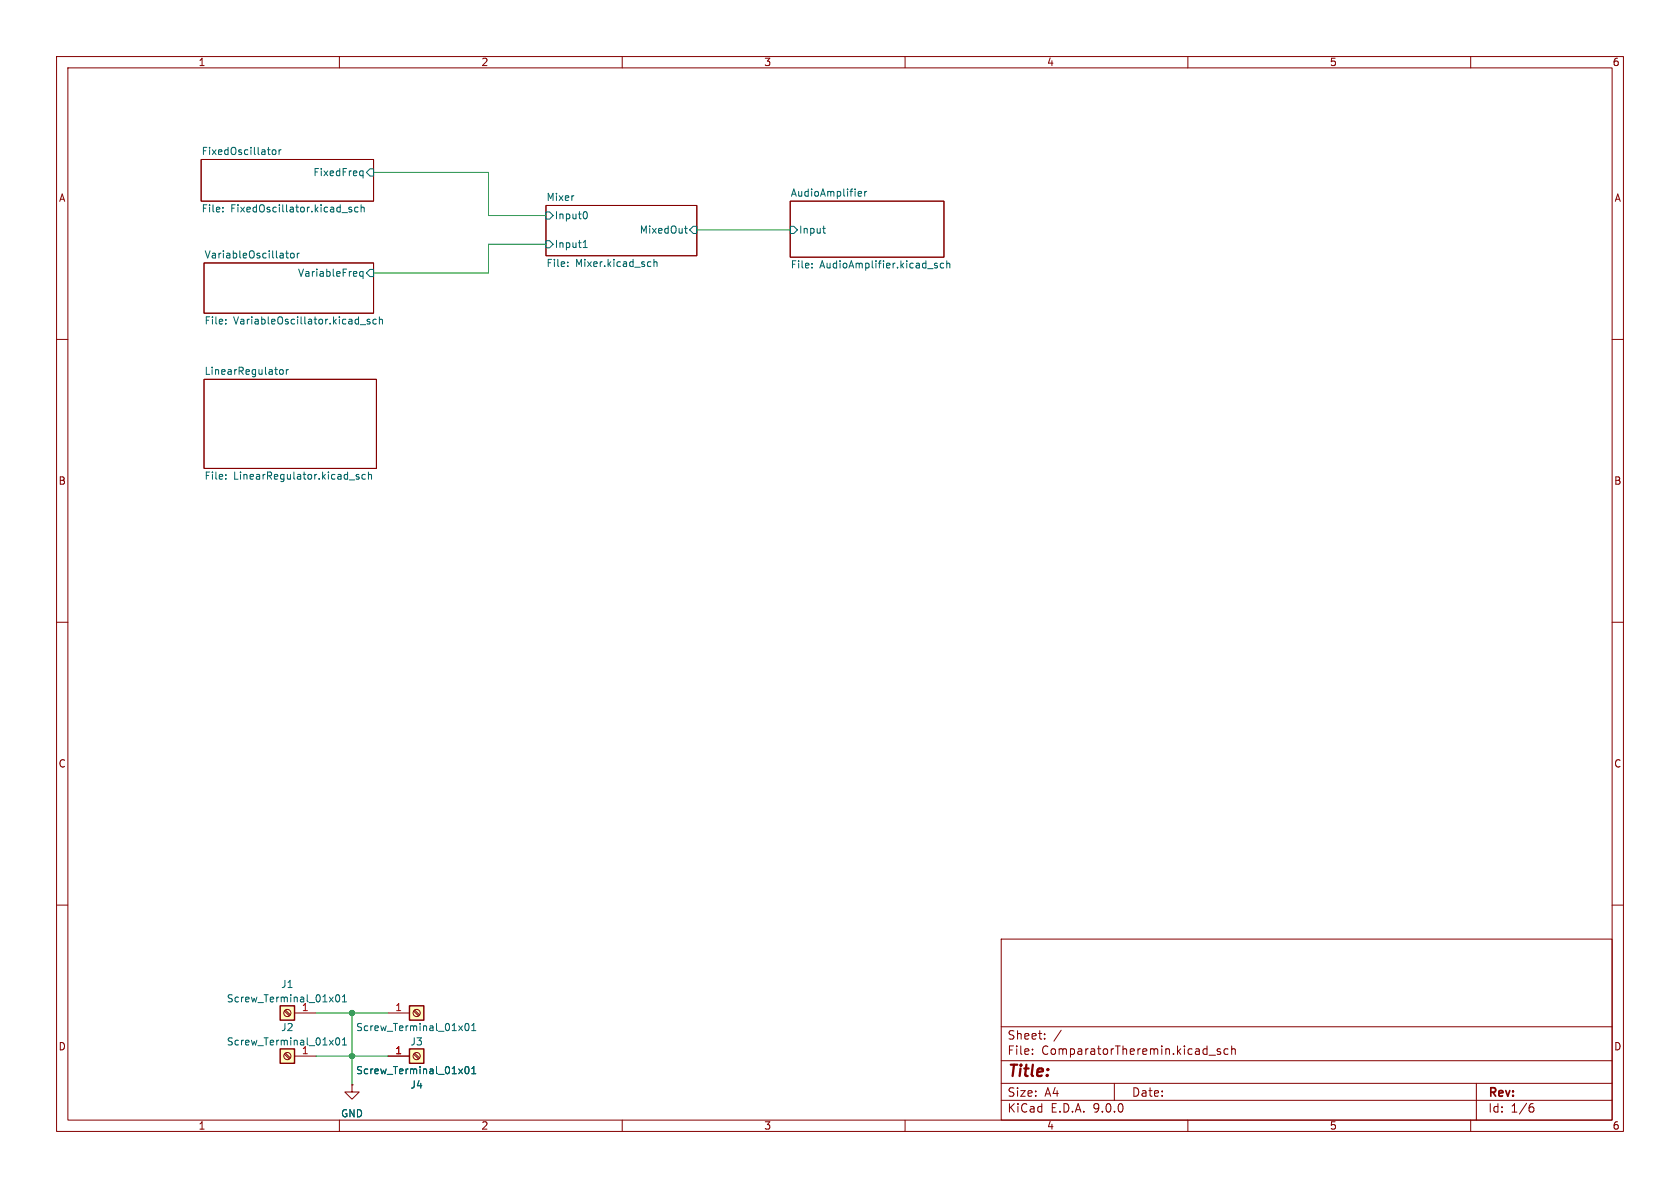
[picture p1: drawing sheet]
<svg xmlns="http://www.w3.org/2000/svg" width="297mm" height="210mm" viewBox="0 0 297 210" stroke-linecap="round" stroke-linejoin="round" font-family="sans-serif">
<g fill="none" stroke="#840000" stroke-width=".18">
<path d="M10 10h277v190h-277zM12 12h273v186h-273zM60 10v2M110 10v2M160 10v2M210 10v2M260 10v2M35.6 28.2h30.4v7.4h-30.4zM96.5 36.3h26.7v8.9h-26.7zM139.7 35.6h27.2v9.9h-27.2zM36.1 46.5h29.9v8.9h-29.9zM10 60h2"/>
<path d="M36.1 67.1h30.4v15.7h-30.4zM285 60h2M10 110h2M285 110h2M10 160h2M177 166h108v32h-108zM285 160h2M60 198v2M110 198v2M160 198v2M177 194.5h108M177 191.5h108"/>
<path d="M177 187.5h108M177 181.5h108M182.5 186.3v.1M182.5 185.5v.1M184.7 183.6v.1M184.7 182.8v.1M187.6 182.1l-1.3 2M197 191.5v3M210 198v2M213.7 186.5h1.2M215.7 185.5l-.3-.1-.2 .2v.2l.5 .2v.3h-.5M217.1 185.5l-.4-.1-.3 .3v.4l.1 .2h.6"/>
<path d="M217.7 185.5l.3-.1 .3 .1 .1 .9M217.7 184.9v1.5M260 198v2M261 191.5v6.5M270.6 195.7h.4l.2 .3-.1 .5-.5 .1M271 195.1l-.4 .1"/>
</g>
<g fill="none" stroke="#006464" stroke-width=".18">
<path d="M39.4 37.3v.2M39.4 36.7v.1M48.2 26.5h.3l.3 .2v.4l-.3 .2h-.3l-.1-.2zM49.3 26.5v.8M49.7 26.5l-.4 .2M60.5 37.6h.9M62.1 36.7l-.3-.1-.1 .2v.2l.4 .1v.3h-.4M63.3 36.7l-.4-.1-.2 .3 .1 .5h.5M63.7 31h.5M63.7 30.3h.5M63.8 36.7l.2-.1 .3 .1 .1 .8M63.8 36.2v1.3"/>
<path d="M64.2 30.2v1.3M65.4 29.8h.6v1.3h-.6l-.6-.6zM96.5 37.5h.7l.6 .6-.6 .6h-.7zM103.4 37.4a.68 .68 0 0 1 .4 .6 .68 .68 0 0 1-.4 .7M121.2 39.9v1.1l.3 .2M151.7 34.5l.2 .2 .4-.1M151.7 34l.2-.2h.2l.2 .2v.1l-.6 .2M152.9 33.8v.9M153.2 33.8l-.3 .3M39.9 57.2v.1M39.9 56.5v.1M50.5 44.8h.5"/>
<path d="M50.7 44.3v1.1l.3 .2M51.4 44.9l.2-.1 .4 .1v.5l-.1 .1-.3 .1-.2-.1zM52.6 44.8v.8M52.9 44.8l-.3 .2M63.7 57.4h1M64.2 48v1.3M64.2 48.1l-.4-.1-.2 .2 .1 .6h.5M65.4 56.5l-.3-.1-.2 .2 .1 .2 .4 .1v.3h-.5M65.4 47.6h.6v1.3h-.6l-.6-.6zM66.5 56.5l-.3-.1-.3 .3 .1 .5h.5M67.1 56.6l.2-.2 .3 .1v.8M67.1 56v1.3"/>
<path d="M96.5 42.5h.7l.6 .7-.6 .6h-.7zM100.4 47v.1M100.4 46.3v.2M103.1 43.8h.7M103.1 42.9l.4-.4v1.3M114.7 46.3h.4M115.1 47.1h-.4M115.6 46.4l.2-.1h.3l.1 .8M115.6 45.8v1.3M121 40.4h.5M122.6 40h.6v1.3h-.6l-.7-.7zM139.7 40h.6l.7 .6-.7 .7h-.6z"/>
<path d="M143.5 47.3v.1M143.5 46.6v.1M145.4 40.4h.5M145.7 41.2h.2M165.7 46.6l-.3-.1-.2 .2 .1 .2 .4 .1v.3h-.5M166.8 46.6l-.3-.1-.3 .3 .1 .5h.5M167.4 46.6l.2-.1 .3 .1v.8M167.4 46.1v1.3M49.5 65.4l.3-.1 .3 .3v.3l-.3 .3-.3-.1-.1-.2zM50.6 65.3v.9M51 65.3l-.4 .3M39.9 83.9v.1"/>
<path d="M39.9 84.6v.1M63.4 83.9h-.3l-.1 .1v.2l.4 .1v.4h-.4M64.6 83.9h-.4l-.2 .2 .1 .6h.5M65.1 84l.2-.1h.3l.1 .8M65.1 83.4v1.3"/>
</g>
<path d="M49.5 185.4h2.6v2.6h-2.6z" fill="#ffffc2"/>
<path d="M49.5 185.4h2.6v2.6h-2.6z" fill="none" stroke="#840000" stroke-width=".25"/>
<g fill="none" stroke="#840000" stroke-width=".18">
<path d="M50.3 186.4l.9 .8M50.5 186.2l.8 .8M52.1 186.7h3.8"/>
<circle cx="50.8" cy="186.7" r=".63"/>
</g>
<path d="M58.2 183.9l.7 .8M58.9 183.9l-.7 .8M59.5 183.5h.1a.68 .68 0 0 1 .5 .6 .68 .68 0 0 1-.5 .6 .84 .84 0 0 1-.1-1.2zM60.5 184.7h.8M60.5 183.8l.4-.3v1.2" fill="none" stroke="#006464" stroke-width=".18"/>
<path d="M49.5 177.8h2.6v2.5h-2.6z" fill="#ffffc2"/>
<path d="M49.5 177.8h2.6v2.5h-2.6z" fill="none" stroke="#840000" stroke-width=".25"/>
<g fill="none" stroke="#840000" stroke-width=".18">
<path d="M50.3 178.7l.9 .9M50.5 178.6l.8 .8M52.1 179.1h3.8M62.2 191.8v1.2h1.3l-1.3 1.3-1.2-1.3h1.2M62.2 191.8h.1"/>
<circle cx="50.8" cy="179.1" r=".63"/>
</g>
<path d="M58.2 176.3l.7 .8M58.9 176.3l-.7 .8M59.5 175.9l.1-.1a.68 .68 0 0 1 .5 .7 .68 .68 0 0 1-.5 .6 .84 .84 0 0 1-.1-1.2zM60.5 177.1h.8M60.5 176.2l.4-.4v1.3" fill="none" stroke="#006464" stroke-width=".18"/>
<path d="M72.4 185.4h2.5v2.6h-2.5z" fill="#ffffc2"/>
<path d="M72.4 185.4h2.5v2.6h-2.5z" fill="none" stroke="#840000" stroke-width=".25"/>
<g fill="none" stroke="#840000" stroke-width=".18">
<path d="M68.6 186.7h3.8M73.1 186.4l.9 .8M73.3 186.2l.9 .8"/>
<circle cx="73.7" cy="186.7" r=".63"/>
</g>
<path d="M81.1 189l.7 .8M81.8 189l-.7 .8M82.3 188.7l.2-.2a.68 .68 0 0 1 .4 .7 .68 .68 0 0 1-.4 .6l-.2-.1-.1-.4zM83.4 189.8h.7M83.4 188.9l.4-.4v1.3" fill="none" stroke="#006464" stroke-width=".18"/>
<path d="M72.4 177.8h2.5v2.5h-2.5z" fill="#ffffc2"/>
<path d="M72.4 177.8h2.5v2.5h-2.5z" fill="none" stroke="#840000" stroke-width=".25"/>
<g fill="none" stroke="#840000" stroke-width=".18">
<path d="M68.6 179.1h3.8M73.1 178.7l.9 .9M73.3 178.6l.9 .8M62.2 191.8h.1M68.6 186.7h3.8"/>
<circle cx="73.7" cy="179.1" r=".63"/>
</g>
<path d="M81.1 181.3l.7 .9M81.1 189l.7 .8M81.8 181.3l-.7 .9M81.8 189l-.7 .8M82.3 181l.2-.1a.68 .68 0 0 1 .4 .7 .68 .68 0 0 1-.4 .6l-.2-.1-.1-.4zM82.3 188.7l.2-.2a.68 .68 0 0 1 .4 .7 .68 .68 0 0 1-.4 .6l-.2-.1-.1-.4zM83.4 182.2h.7M83.4 181.3l.4-.4v1.3M83.4 188.9l.4-.4v1.3M83.4 189.8h.7" fill="none" stroke="#006464" stroke-width=".18"/>
<path d="M66 30.5h20.4v7.6h10.1M96.5 43.2h-10.1v5.1h-20.4M123.2 40.6h16.5M55.9 179.1h12.7M62.2 179.1v12.7M55.9 186.7h12.7" fill="none" stroke="#009600" stroke-width=".18"/>
<g fill="#009600" stroke="#009600" stroke-width=".18">
<circle cx="62.2" cy="186.7" r=".46"/>
<circle cx="62.2" cy="179.1" r=".46"/>
</g>
<text font-size="2.8" fill="#840000" x="178" y="190.9">Title:</text>
<g font-size="2.1" fill="#840000">
<text x="178" y="184">Sheet:</text>
<text x="178" y="186.7">File:</text>
<text x="184.1" y="186.7">ComparatorTheremin.kicad_sch</text>
<text x="178" y="196.9">KiCad</text>
<text x="178" y="194.1">Size:</text>
<text x="184.7" y="194.1">A4</text>
<text x="185.7" y="196.9">E.D.A.</text>
<text x="193.3" y="196.9">9.0.0</text>
<text x="200" y="194.1">Date:</text>
<text x="263" y="194.3">Rev:</text>
<text x="263" y="196.9">Id:</text>
<text x="267.1" y="196.9">1/6</text>
</g>
<g font-size="1.8" fill="#840000">
<text x="35" y="11.9">1</text>
<text x="85" y="11.9">2</text>
<text x="135" y="11.9">3</text>
<text x="185" y="11.9">4</text>
<text x="235" y="11.9">5</text>
<text x="285" y="11.9">6</text>
<text x="10.3" y="35.9">A</text>
<text x="285.3" y="35.9">A</text>
<text x="10.3" y="85.9">B</text>
<text x="285.3" y="85.9">B</text>
<text x="10.3" y="135.9">C</text>
<text x="285.3" y="135.9">C</text>
<text x="10.3" y="185.9">D</text>
<text x="285.3" y="185.9">D</text>
<text x="35" y="199.9">1</text>
<text x="85" y="199.9">2</text>
<text x="135" y="199.9">3</text>
<text x="185" y="199.9">4</text>
<text x="235" y="199.9">5</text>
<text x="285" y="199.9">6</text>
</g>
<g font-size="1.8" fill="#006464">
<text x="35.6" y="27.5">FixedOscillator</text>
<text x="55.3" y="31.3">FixedFreq</text>
<text x="96.5" y="35.6">Mixer</text>
<text x="139.7" y="34.8">AudioAmplifier</text>
<text x="35.6" y="37.9">File:</text>
<text x="40.8" y="37.9">FixedOscillator.kicad_sch</text>
<text x="98" y="39">Input0</text>
<text x="113" y="41.5">MixedOut</text>
<text x="141.2" y="41.5">Input</text>
<text x="36.1" y="45.8">VariableOscillator</text>
<text x="96.5" y="47.5">File:</text>
<text x="98" y="44">Input1</text>
<text x="101.7" y="47.5">Mixer.kicad_sch</text>
<text x="139.7" y="47.8">File:</text>
<text x="144.9" y="47.8">AudioAmplifier.kicad_sch</text>
<text x="52.6" y="49.1">VariableFreq</text>
<text x="36.1" y="57.7">File:</text>
<text x="41.3" y="57.7">VariableOscillator.kicad_sch</text>
<text x="36.1" y="66.3">LinearRegulator</text>
<text x="36.1" y="85.1">File:</text>
<text x="41.3" y="85.1">LinearRegulator.kicad_sch</text>
<text x="40" y="177.4">Screw_Terminal_01x01</text>
<text x="49.6" y="174.9">J1</text>
<text x="53.3" y="178.8">1</text>
<text x="40" y="185">Screw_Terminal_01x01</text>
<text x="49.6" y="182.5">J2</text>
<text x="62.9" y="182.5">Screw_Terminal_01x01</text>
<text x="72.5" y="185">J3</text>
<text x="53.3" y="186.4">1</text>
<text x="62.9" y="190.1">Screw_Terminal_01x01</text>
<text x="60.2" y="197.7">GND</text>
<text x="72.5" y="192.6">J4</text>
</g>
<g font-size="1.8" fill="#a90000">
<text x="69.8" y="178.8">1</text>
<text x="69.8" y="186.4">1</text>
</g>
</svg>
